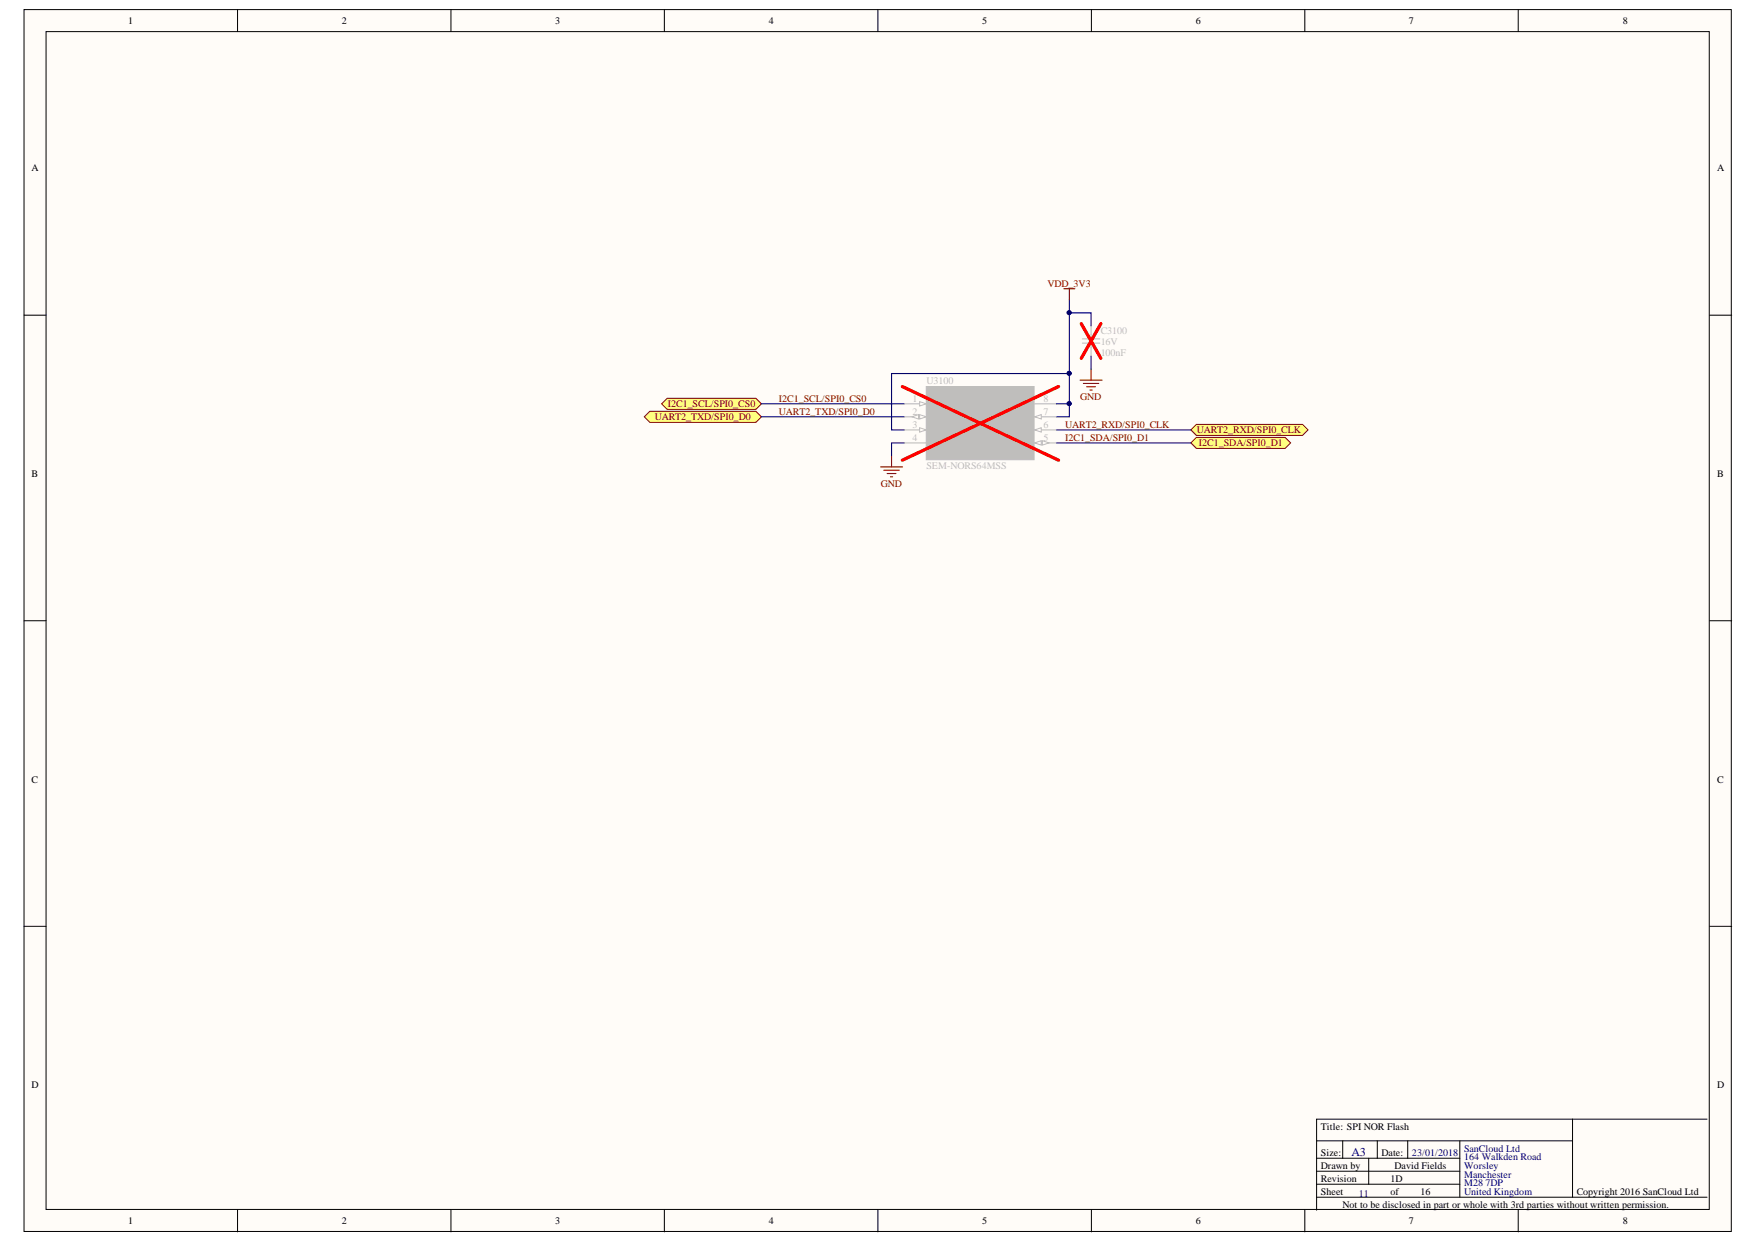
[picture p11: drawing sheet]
<svg xmlns="http://www.w3.org/2000/svg" width="297mm" height="210mm" viewBox="0 0 297 210" stroke-linecap="round" stroke-linejoin="round" font-family="sans-serif">
<g fill="#fffcf8" stroke="#000" stroke-width=".17">
<path d="M4.1 1.6h288.4v206.4h-288.4z"/>
<path d="M7.8 5.3h281v198.9h-281z"/>
</g>
<g fill="none" stroke="#000" stroke-width=".17">
<path d="M40.1 1.6v3.7M76.2 1.6v3.7M112.3 1.6v3.7M148.3 1.6v3.7M184.4 1.6v3.7M220.5 1.6v3.7M256.5 1.6v3.7M4.1 53.2h3.7M288.9 53.2h3.7M4.1 104.8h3.7M288.9 104.8h3.7M4.1 156.4h3.7"/>
<path d="M288.9 156.4h3.7M222.5 192.7h43.2M222.5 200h24.2M222.5 195.6h24.2M222.5 197.8h24.2M226.9 192.7v2.9M231.3 195.6v4.4M232.7 192.7v2.9M237.9 192.7v2.9M246.7 192.7v9.5M265.7 189h-43.2v15.4M288.4 189h-22.7v13.2"/>
<path d="M40.1 204.3v3.7M76.2 204.3v3.7M112.3 204.3v3.7M148.3 204.3v3.7M184.4 204.3v3.7M220.5 204.3v3.7M222.5 202.2h65.9M256.5 204.3v3.7"/>
</g>
<path d="M182.9 57.2h2.9M182.9 57.9h2.9M184.4 55v2.2M184.4 57.9v2.2" fill="none" stroke="#bfbebc" stroke-width=".19"/>
<path d="M182.7 54.7l3.3 5.8M186 54.7l-3.3 5.8" fill="none" stroke="#f00" stroke-width=".56"/>
<path d="M148.8 78.8h3.7M149.3 79.4h2.6M149.9 80h1.5M150.6 77v1.8M182.5 64.2h3.7M183 64.8h2.7M183.6 65.3h1.5M184.2 65.9h.3M184.4 62.3v1.9M150.5 80.5h.3" fill="none" stroke="#800000" stroke-width=".19"/>
<g fill="#ffff80" stroke="#800000" stroke-width=".17">
<path d="M201.2 72.6l.9-.9h18l.9 .9-.9 .9h-18z" fill-rule="evenodd"/>
<path d="M108.9 70.4l.9-.9h17.9l1 .9-1 .9h-17.9z" fill-rule="evenodd"/>
<path d="M201.2 74.8l.9-.9h15l1 .9-1 .9h-15z" fill-rule="evenodd"/>
<path d="M111.8 68.2l.9-.9h15l1 .9-1 .9h-15z" fill-rule="evenodd"/>
</g>
<path d="M180.7 50.6v2.2h3.7v2.2M128.7 68.2h24.1M128.7 70.4h24.1M152.8 74.8h-2.2v2.2M178.5 74.8h22.7M178.5 72.6h22.7M180.7 63.1h-30.1v9.5h2.2M180.7 68.2v2.2h-2.2M184.4 60.1v2.2" fill="none" stroke="#000080" stroke-width=".19"/>
<g fill="#000080" stroke="#000080" stroke-width=".17">
<circle cx="180.6" cy="52.8" r=".33"/>
<circle cx="180.6" cy="63" r=".33"/>
<circle cx="180.6" cy="68.2" r=".33"/>
</g>
<path d="M179.8 48.8h1.8M180.7 48.8v1.8" fill="none" stroke="#800000" stroke-width=".19"/>
<path d="M156.5 65.3h18.2v12.3h-18.2z" fill="#bfbebc" stroke="#bfbebc" stroke-width=".17"/>
<path d="M152.8 68.2h3.7" fill="none" stroke="#bfbebc" stroke-width=".19"/>
<path d="M155.4 67.8l1.1 .4-1.1 .4z" fill="#fffcf8"/>
<path d="M155.4 67.8l1.1 .4-1.1 .4z" fill="none" stroke="#bfbebc" stroke-width=".17"/>
<path d="M152.8 70.4h3.7" fill="none" stroke="#bfbebc" stroke-width=".19"/>
<path d="M155.4 70l1.1 .4-1.1 .4z" fill="#fffcf8"/>
<path d="M155.4 70l1.1 .4-1.1 .4z" fill="none" stroke="#bfbebc" stroke-width=".17"/>
<path d="M154.1 70.4l1.1-.4v.8z" fill="#fffcf8"/>
<path d="M154.1 70.4l1.1-.4v.8z" fill="none" stroke="#bfbebc" stroke-width=".17"/>
<path d="M152.8 72.6h3.7" fill="none" stroke="#bfbebc" stroke-width=".19"/>
<path d="M155.4 72.2l1.1 .4-1.1 .4z" fill="#fffcf8"/>
<path d="M155.4 72.2l1.1 .4-1.1 .4z" fill="none" stroke="#bfbebc" stroke-width=".17"/>
<path d="M152.8 74.8h3.7M174.8 68.2h3.7M174.8 70.4h3.7" fill="none" stroke="#bfbebc" stroke-width=".19"/>
<path d="M174.8 70.4l1.1-.4v.8z" fill="#fffcf8"/>
<path d="M174.8 70.4l1.1-.4v.8z" fill="none" stroke="#bfbebc" stroke-width=".17"/>
<path d="M174.8 72.6h3.7" fill="none" stroke="#bfbebc" stroke-width=".19"/>
<path d="M174.8 72.6l1.1-.4v.8z" fill="#fffcf8"/>
<path d="M174.8 72.6l1.1-.4v.8z" fill="none" stroke="#bfbebc" stroke-width=".17"/>
<path d="M174.8 74.8h3.7" fill="none" stroke="#bfbebc" stroke-width=".19"/>
<path d="M174.8 74.8l1.1-.4v.8z" fill="#fffcf8"/>
<path d="M174.8 74.8l1.1-.4v.8z" fill="none" stroke="#bfbebc" stroke-width=".17"/>
<path d="M176.1 74.4l1.1 .4-1.1 .4z" fill="#fffcf8"/>
<path d="M176.1 74.4l1.1 .4-1.1 .4z" fill="none" stroke="#bfbebc" stroke-width=".17"/>
<path d="M152.5 65.3l26.4 12.4M178.9 65.3l-26.4 12.4" fill="none" stroke="#f00" stroke-width=".56"/>
<path d="M180.7 52.8v15.4h-2.2" fill="none" stroke="#000080" stroke-width=".19"/>
<g fill="#000080" stroke="#000080" stroke-width=".17">
<circle cx="180.6" cy="68.2" r=".33"/>
<circle cx="180.6" cy="63" r=".33"/>
<circle cx="180.6" cy="52.8" r=".33"/>
</g>
<text font-size="2" fill="#000080" x="228.3" y="195.2">A3</text>
<g font-size="1.7">
<text x="21.7" y="4.1">1</text>
<text x="57.8" y="4.1">2</text>
<text x="93.8" y="4.1">3</text>
<text x="129.9" y="4.1">4</text>
<text x="165.9" y="4.1">5</text>
<text x="202" y="4.1">6</text>
<text x="238.1" y="4.1">7</text>
<text x="274.2" y="4.1">8</text>
<text x="5.3" y="28.9">A</text>
<text x="290.2" y="28.9">A</text>
<text x="5.3" y="80.5">B</text>
<text x="290.2" y="80.5">B</text>
<text x="5.3" y="132.2">C</text>
<text x="290.2" y="132.2">C</text>
<text x="5.3" y="183.7">D</text>
<text x="290.2" y="183.7">D</text>
<text x="223.2" y="190.8">Title: SPI NOR Flash</text>
<text x="223.2" y="195.2">Size:</text>
<text x="223.2" y="197.4">Drawn by</text>
<text x="233.4" y="195.2">Date:</text>
<text x="235.6" y="197.4">David Fields</text>
<text x="223.2" y="201.8">Sheet</text>
<text x="223.2" y="199.6">Revision</text>
<text x="226.8" y="204">Not to be disclosed in part or whole with 3rd parties without written permission.</text>
<text x="234.9" y="201.8">of</text>
<text x="234.9" y="199.6">1D</text>
<text x="240" y="201.8">16</text>
<text x="266.4" y="201.8">Copyright 2016 SanCloud Ltd</text>
<text x="21.7" y="206.8">1</text>
<text x="57.8" y="206.8">2</text>
<text x="93.8" y="206.8">3</text>
<text x="129.9" y="206.8">4</text>
<text x="165.9" y="206.8">5</text>
<text x="202" y="206.8">6</text>
<text x="238.1" y="206.8">7</text>
<text x="274.2" y="206.8">8</text>
</g>
<g font-size="1.7" fill="#800000">
<text x="177" y="48.4">VDD_3V3</text>
<text x="110.6" y="71">UART2_TXD/SPI0_D0</text>
<text x="112.8" y="68.8">I2C1_SCL/SPI0_CS0</text>
<text x="131.6" y="70">UART2_TXD/SPI0_D0</text>
<text x="131.6" y="67.9">I2C1_SCL/SPI0_CS0</text>
<text x="182.5" y="67.6">GND</text>
<text x="180" y="72.2">UART2_RXD/SPI0_CLK</text>
<text x="180" y="74.4">I2C1_SDA/SPI0_D1</text>
<text x="202.2" y="73.2">UART2_RXD/SPI0_CLK</text>
<text x="202.5" y="75.4">I2C1_SDA/SPI0_D1</text>
<text x="148.8" y="82.2">GND</text>
</g>
<g font-size="1.7" fill="#bfbebc">
<text x="186" y="58.2">16V</text>
<text x="186" y="56.4">C3100</text>
<text x="156.5" y="64.9">U3100</text>
<text x="186" y="60.1">100nF</text>
<text x="154.2" y="67.9">1</text>
<text x="154.2" y="70">2</text>
<text x="157.8" y="68.8">CSb</text>
<text x="168" y="71">HOLDb</text>
<text x="170.1" y="68.8">VCC</text>
<text x="176.3" y="67.9">8</text>
<text x="176.3" y="70">7</text>
<text x="154.2" y="72.2">3</text>
<text x="154.2" y="74.4">4</text>
<text x="157.8" y="75.4">GND</text>
<text x="169" y="75.4">SI/IO0</text>
<text x="170.2" y="73.2">SCK</text>
<text x="176.3" y="72.2">6</text>
<text x="176.3" y="74.4">5</text>
<text x="156.5" y="79.2">SEM-NORS64MSS</text>
</g>
<g font-size="1.7" fill="#000080">
<text x="238.6" y="195.2">23/01/2018</text>
<text x="247.4" y="194.5">SanCloud Ltd</text>
<text x="247.4" y="195.9">164 Walkden Road</text>
<text x="247.4" y="197.4">Worsley</text>
<text x="229.6" y="202.1">11</text>
<text x="247.4" y="201.8">United Kingdom</text>
<text x="247.4" y="198.9">Manchester</text>
<text x="247.4" y="200.3">M28 7DP</text>
</g>
</svg>
